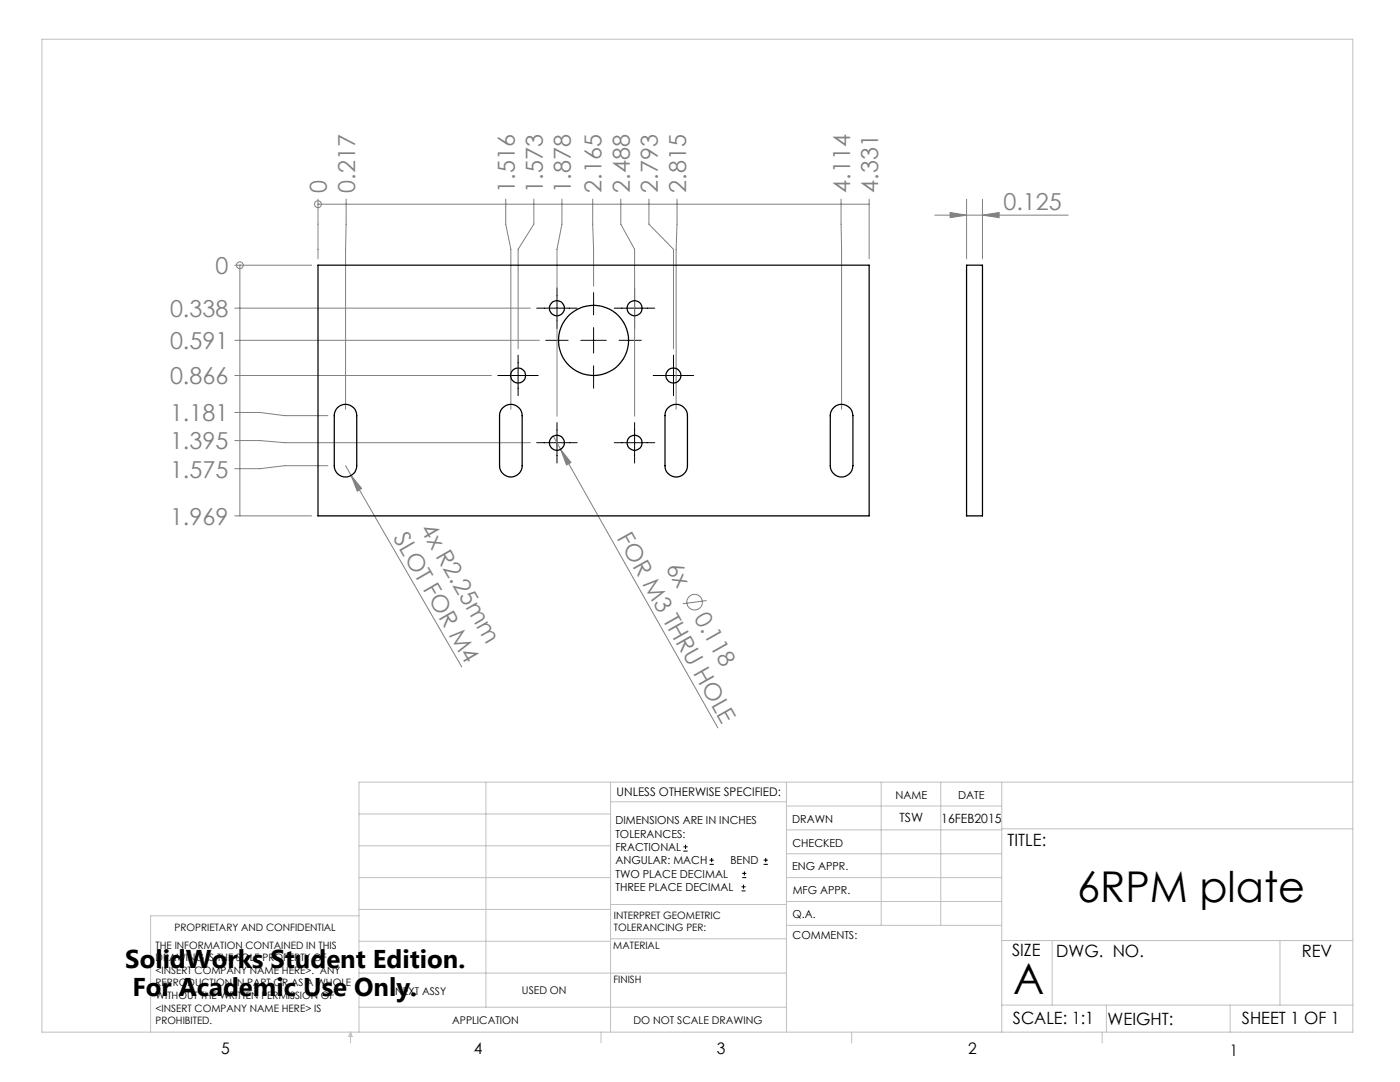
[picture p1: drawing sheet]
<svg xmlns="http://www.w3.org/2000/svg" width="279mm" height="216mm" viewBox="0 0 279 216" stroke-linecap="round" stroke-linejoin="round" font-family="sans-serif">
<g fill="none" stroke="#808080" stroke-width=".2">
<path d="M63.5 39.7v11.9M69.1 39.7l-.1 42M100.9 39.7v5l1.1 5v32M106.5 39.7v5l-3.1 5v19.9M112.1 39.7v5l-.9 5v33.3M118.3 39.7l.2 17.4M123.9 39.7v5l2.7 5v33.3M129.5 39.7v5l4.9 5v19.9M135.1 39.7l-.2 10v32M167.9 39.7l.1 42M173.5 39.7v11.9M192.9 39.8v11.8"/>
<path d="M196.1 39.8v11.8M46.8 52.9h15.4M47.9 52.9h.1M47.9 52.9v50M63.5 40.7h.1M63.5 40.7h110M186.5 42.9h26.7M189.6 42.4l3.3 .5-3.3 .5zM196.1 42.9l3.3-.5v1zM46.8 61.5h59M46.8 67.9h60.8M46.8 74.9h51.3"/>
<path d="M46.8 87.9h5.1l4.9 .4h49M46.8 82.3h5.1l4.9 .6h8.6M65.4 92.9h-8.6l-4.9 .6h-5.1M69 92.9l1.1 2M70.1 94.9l2.1 2.6-.9 .5zM70.1 94.9l22 38.2M110.4 87l1.5 2.6M111.9 89.6l2 2.7-.8 .5zM111.9 89.6l31.4 55.6M46.8 102.9h15.4M141 119.8l-4.8 .7"/>
<circle cx="47.9" cy="52.9" r=".68"/>
<circle cx="63.4" cy="40.7" r=".69"/>
<circle cx="138.6" cy="120.2" r="1.54"/>
</g>
<g fill="none" stroke="#000" stroke-width=".2">
<path d="M111.2 57.5v8M118.5 58.4v4.4M126.6 57.5v8M99.3 74.9h8.1M103.4 70.9v8.1M107.1 61.5h8.1M108.9 67.9h4.5M115.9 67.9h5.1M118.5 65.4v5M118.5 73v4.5M122.6 61.5h8.1M123.5 67.9h4.5"/>
<path d="M130.4 74.9h8M134.4 70.9v8.1M107.1 88.3h8.1M111.2 84.3v8.1M122.6 88.3h8.1M126.6 84.3v8.1M136.4 169.8h.8M136.4 169h.8M136.8 168.6v.8M141.6 172.5h.9M141.6 171.6h.9M142 171.2v.8"/>
<path d="M148 177.8h.8M148 177h.8M148.1 175.1h.8M148.1 174.3h.8M148.4 176.5v.8M148.6 173.9v.8M152.4 172.5h.8M152.4 171.6h.8M152.8 171.2v.8"/>
</g>
<g fill="none" stroke="#c0c0c0" stroke-width=".2">
<path d="M8.4 7.8h261.6v198.2h-261.6zM97 156.1v44.9M121.8 156.1v49.9M121.8 160h35.2M157 156.1v49.9M175.9 156.1v28.5M187.7 156.1v28.5M199.9 156.1v49.9M270 156.1h-198.4v49.9M71.6 175.1h50.2M71.6 168.8h50.2M71.6 162.4h50.2"/>
<path d="M157 170.4h42.9M157 165.6h42.9M157 160.8h42.9M157 175.1h42.9M157 179.9h42.9M199.9 165.4h70.1M71.6 194.2h85.4M71.6 187.8h50.2M71.6 181.5h50.2M71.6 182.7h-41.5v23.3M121.8 187.3h35.2M121.8 180.5h35.2"/>
<path d="M157 184.6h42.9M199.9 187.7h70.1M210 187.7v12.9M255.4 187.7v12.9M70 206v2.1M70 206l.3 .8h-.7zM71.6 201h85.4M119.9 206v2.1M170 206v2.1M199.9 200.6h70.1M220 206v2.1M220.8 200.6v5.4"/>
<path d="M245.5 200.6v5.4"/>
</g>
<g fill="#808080">
<path d="M111.9 89.6l2 2.7-.8 .5z"/>
<path d="M70.1 94.9l2.1 2.6-.9 .5z"/>
<path d="M189.6 42.4l3.3 .5-3.3 .5zM196.1 42.9l3.3-.5v1z"/>
</g>
<g fill="none" stroke="#000" stroke-width=".25">
<path d="M63.5 52.9h110v50h-110zM192.9 52.9h3.2v50h-3.2zM67.3 81.4a2.25 2.25 0 0 1 2.5-.5 2.25 2.25 0 0 1 1.4 2v10a2.24 2.24 0 0 1-2.2 2.3 2.24 2.24 0 0 1-2.3-2.3v-10a2.31 2.31 0 0 1 .6-1.5zM100.4 81.4a2.25 2.25 0 0 1 2.4-.5 2.25 2.25 0 0 1 1.4 2v10a2.26 2.26 0 0 1-2.2 2.3 2.26 2.26 0 0 1-2.3-2.3v-10a2.15 2.15 0 0 1 .7-1.5zM133.3 81.4a2.25 2.25 0 0 1 2.5-.5 2.25 2.25 0 0 1 1.4 2v10a2.24 2.24 0 0 1-2.2 2.3 2.24 2.24 0 0 1-2.3-2.3v-10a1.96 1.96 0 0 1 .6-1.5zM166.4 81.4a2.25 2.25 0 0 1 2.4-.5 2.25 2.25 0 0 1 1.4 2v10a2.26 2.26 0 0 1-2.2 2.3 2.26 2.26 0 0 1-2.3-2.3v-10a2.15 2.15 0 0 1 .7-1.5z"/>
<circle cx="103.4" cy="74.9" r="1.5"/>
<circle cx="111.1" cy="61.5" r="1.5"/>
<circle cx="118.5" cy="67.9" r="7"/>
<circle cx="126.6" cy="61.5" r="1.48"/>
<circle cx="134.4" cy="74.9" r="1.5"/>
<circle cx="111.1" cy="88.4" r="1.5"/>
<circle cx="126.6" cy="88.3" r="1.48"/>
</g>
<g font-size="8.5">
<text x="215" y="179.9">6RPM plate</text>
<text x="202.2" y="198.3">A</text>
</g>
<g font-size="5.1">
<text x="25" y="193.2">SolidWorks Student Edition.</text>
<text x="26.4" y="198.8">For Academic Use Only.</text>
</g>
<g font-size="4.7" fill="#808080">
<text x="65.2" y="38.4" transform="rotate(-90 65.2 38.4)">0</text>
<text x="70.8" y="38.4" transform="rotate(-90 70.8 38.4)">0.217</text>
<text x="102.7" y="38.4" transform="rotate(-90 102.7 38.4)">1.516</text>
<text x="108.3" y="38.4" transform="rotate(-90 108.3 38.4)">1.573</text>
<text x="113.9" y="38.4" transform="rotate(-90 113.9 38.4)">1.878</text>
<text x="120.1" y="38.4" transform="rotate(-90 120.1 38.4)">2.165</text>
<text x="125.7" y="38.4" transform="rotate(-90 125.7 38.4)">2.488</text>
<text x="131.3" y="38.4" transform="rotate(-90 131.3 38.4)">2.793</text>
<text x="136.9" y="38.4" transform="rotate(-90 136.9 38.4)">2.815</text>
<text x="169.6" y="38.4" transform="rotate(-90 169.6 38.4)">4.114</text>
<text x="175.3" y="38.4" transform="rotate(-90 175.3 38.4)">4.331</text>
<text x="200.3" y="41.9">0.125</text>
<text x="43" y="54.7">0</text>
<text x="33.9" y="63.2">0.338</text>
<text x="33.9" y="69.7">0.591</text>
<text x="33.9" y="76.7">0.866</text>
<text x="33.9" y="89.7">1.395</text>
<text x="33.9" y="84.1">1.181</text>
<text x="33.9" y="95.3">1.575</text>
<text x="33.9" y="104.7">1.969</text>
<text x="78.4" y="107.4" transform="rotate(60 78.4 107.4)">SLOT FOR M4</text>
<text x="83.8" y="105.6" transform="rotate(60 83.8 105.6)">4x R2.25mm</text>
<text x="123" y="107.4" transform="rotate(61 123 107.4)">FOR M3 THRU HOLE</text>
<text x="132.8" y="113.3" transform="rotate(61 132.8 113.3)">6x</text>
<text x="138.4" y="123.2" transform="rotate(61 138.4 123.2)">0.118</text>
</g>
<g font-size="3.4">
<text x="201.1" y="168.8">TITLE:</text>
<text x="202" y="190.8">SIZE</text>
<text x="210.8" y="190.9">DWG. NO.</text>
<text x="259.8" y="191">REV</text>
<text x="202.1" y="204.4">SCALE: 1:1</text>
<text x="221" y="204.5">WEIGHT:</text>
<text x="247.8" y="204.4">SHEET 1 OF 1</text>
</g>
<g font-size="3.2">
<text x="44.2" y="210.4">5</text>
<text x="94.6" y="210.3">4</text>
<text x="143.1" y="210.4">3</text>
<text x="193.2" y="210.3">2</text>
<text x="245.4" y="210.6">1</text>
</g>
<g font-size="2.5">
<text x="179.5" y="164.1">TSW</text>
<text x="187.9" y="164.2">16FEB2015</text>
</g>
<text font-size="2.4" x="123.1" y="158.9">UNLESS OTHERWISE SPECIFIED:</text>
<g font-size="2.2">
<text x="178.7" y="159.4">NAME</text>
<text x="191.2" y="159.4">DATE</text>
<text x="122.8" y="164.5">DIMENSIONS ARE IN INCHES</text>
<text x="122.8" y="167.1">TOLERANCES:</text>
<text x="158.1" y="164.2">DRAWN</text>
<text x="122.8" y="169.8">FRACTIONAL</text>
<text x="122.8" y="172.5">ANGULAR: MACH</text>
<text x="145.8" y="172.5">BEND</text>
<text x="158.1" y="173.7">ENG APPR.</text>
<text x="158.2" y="169.1">CHECKED</text>
<text x="122.8" y="175.1">TWO PLACE DECIMAL</text>
<text x="122.8" y="177.8">THREE PLACE DECIMAL</text>
<text x="158.2" y="178.4">MFG APPR.</text>
<text x="158.2" y="183.2">Q.A.</text>
<text x="158.2" y="187.4">COMMENTS:</text>
</g>
<g font-size="2.1">
<text x="78.8" y="198.5">NEXT ASSY</text>
<text x="104.2" y="198.4">USED ON</text>
<text x="90.2" y="204.3">APPLICATION</text>
<text x="126.4" y="204.3">DO NOT SCALE DRAWING</text>
</g>
<g font-size="2">
<text x="34.8" y="185.7">PROPRIETARY AND CONFIDENTIAL</text>
<text x="122.5" y="183.3">INTERPRET GEOMETRIC</text>
<text x="122.5" y="185.9">TOLERANCING PER:</text>
<text x="31.1" y="189.3">THE INFORMATION CONTAINED IN THIS</text>
<text x="31.1" y="191.8">DRAWING IS THE SOLE PROPERTY OF</text>
<text x="122.4" y="189.4">MATERIAL</text>
<text x="31.1" y="194.3">&lt;INSERT COMPANY NAME HERE&gt;. ANY</text>
<text x="31.1" y="196.8">REPRODUCTION IN PART OR AS A WHOLE</text>
<text x="122.4" y="196.2">FINISH</text>
<text x="31.1" y="199.4">WITHOUT THE WRITTEN PERMISSION OF</text>
<text x="31.1" y="201.9">&lt;INSERT COMPANY NAME HERE&gt; IS</text>
<text x="31.1" y="204.4">PROHIBITED.</text>
</g>
</svg>
